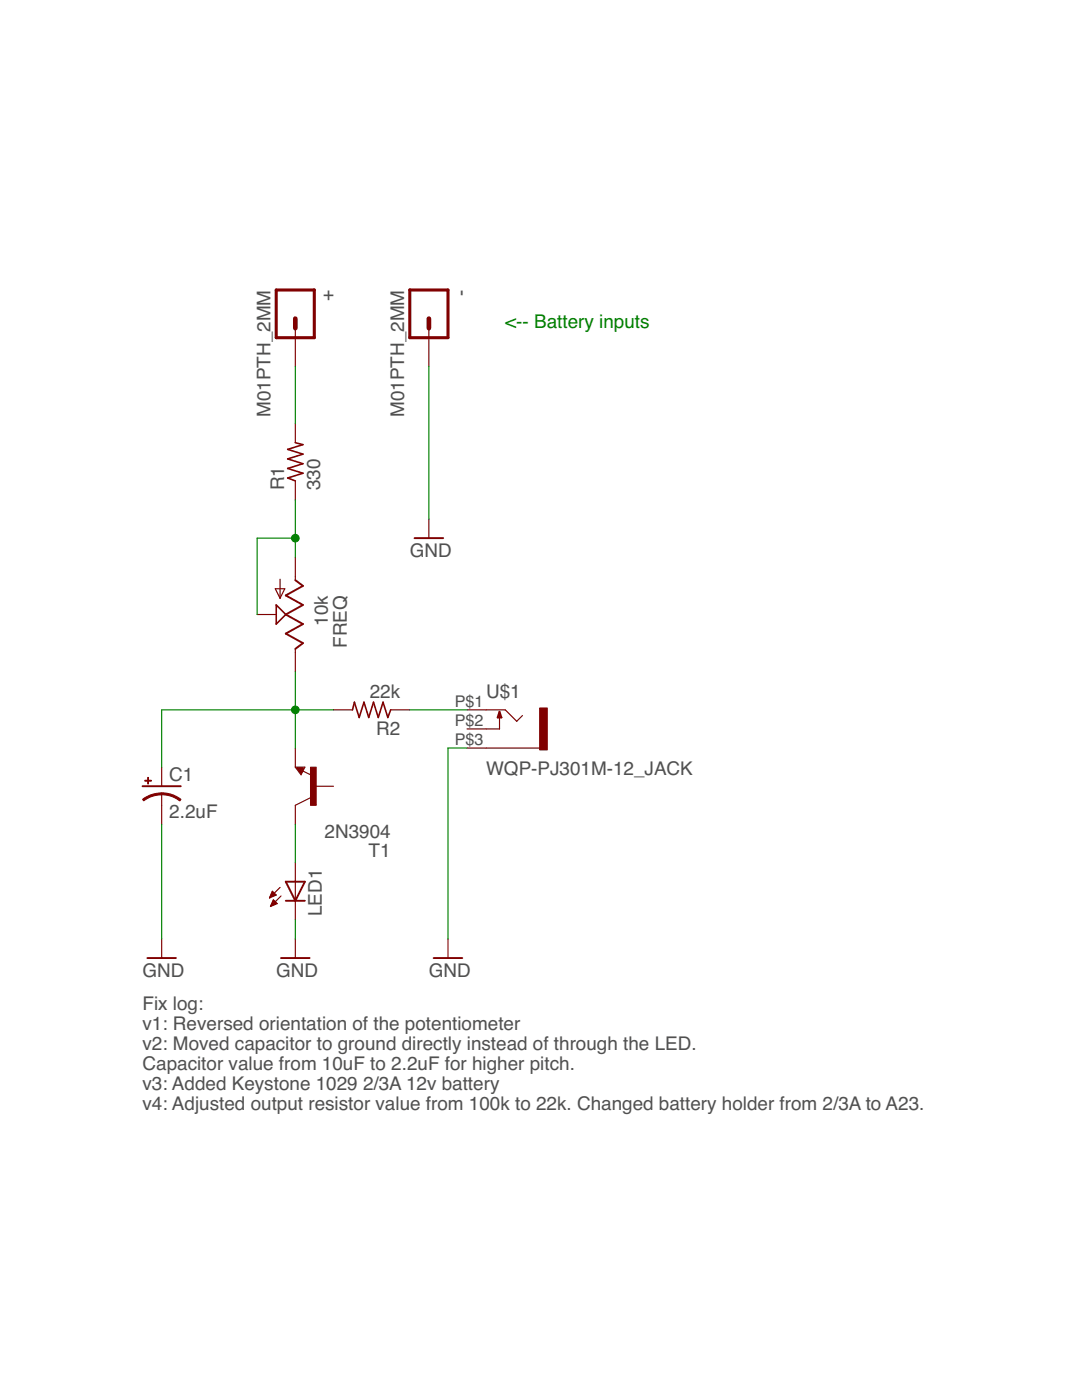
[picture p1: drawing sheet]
<svg xmlns="http://www.w3.org/2000/svg" width="216mm" height="279mm" viewBox="0 0 216 279" stroke-linecap="round" stroke-linejoin="round" font-family="sans-serif">
<g fill="none" stroke="#800000" stroke-width=".23">
<path d="M58.9 65.5v7.6M85.6 65.5v7.6M58.9 84.5v3.8M58.9 96v3.8M54.9 117.5h1.9l-.9 1.9zM55.9 115.6v3.8M58.9 111.2v4.6M85.6 103.6v3.8M51.3 122.6h3.8M58.9 129.5v4.6M32.3 153.1v3.8M32.3 158.4v6.1"/>
<path d="M58.9 149.3v3.8M58.9 153.1h1.9l-.7 1.5zM60.4 153.9l1.9 .9M62 159.2l-3.1 1.5v3.8M62.7 156.9h3.8M66.5 141.7h3.8M78 141.7h3.8M93.2 141.7h7.6l2.3 2.3 1.1-1.2M93.2 149.3h14.5M99.7 142v3.5h-6.5M53.8 179.1h.2M53.9 178.9h.5"/>
<path d="M54 178.7h.9M54.1 178.5h.9M54.1 178.3h.7M54.2 178.1h.4M54.3 177.9h.1M54.4 177.9l.7 .7-1.3 .6zM54.4 179.9h.5M54.5 179.7h.2M54.5 179.6l.8 .7-1.3 .6zM55.9 177.1l-2.1 2.1M56.1 178.8l-2.1 2.1M58.9 172.1v11.5"/>
<path d="M32.3 187.4v3.8M54 180.9h.1M54.1 180.7h.4M54.1 180.5h.9M54.2 180.3h1M54.3 180.1h.8M58.9 187.4v3.8M89.4 187.4v3.8"/>
</g>
<path d="M58.9 115.8l1.6 1.1-3.5 1.9 3.5 1.9-3.5 1.9 3.5 1.9-3.5 1.9 3.5 2-1.6 1.1M82.7 107.4h5.7M28.4 156.9h7.7M60.5 153.3h-1.2l.8 .9 .4-.7h-.6l.2 .4M99.7 142l.4 1.2h-.8zM57 176h3.8l-1.9 3.8zM57 179.8h3.8M29.4 191.2h5.7M56.1 191.2h5.7M86.5 191.2h5.7" fill="none" stroke="#800000" stroke-width=".38"/>
<g fill="#800000" stroke="#800000" stroke-width=".2">
<path d="M107.7 141.3h1.5v8.4h-1.5z"/>
<path d="M28.9 155.7h1.3v.2h-1.3z"/>
<path d="M29.5 155.2h.1v1.3h-.1z"/>
<path d="M62 153.1h1.1v7.6h-1.1z"/>
</g>
<path d="M58.9 88.3l1.6 .4-3.1 1 3.1 .9-3.1 1 3.1 .9-3.1 1 3.1 .9-3.1 1 1.5 .6M55.1 120.7l1.9 1.9-1.9 1.9zM70.3 141.7l.4-1.6 1 3.1 .9-3.1 1 3.1 .9-3.1 1 3.1 .9-3.1 1 3.1 .6-1.5" fill="none" stroke="#800000" stroke-width=".32"/>
<g fill="#800000" stroke="#800000" stroke-width=".2">
<path d="M32.3 158.2l1 .1a6.1 6.1 0 0 1 2.8 1.2l-.2 .4-1.7-1-1.9-.3z" fill-rule="evenodd"/>
<path d="M28.4 159.5l.3-.2a6.5 6.5 0 0 1 3.6-1.1v.4l-1.9 .3-1.7 .9z" fill-rule="evenodd"/>
</g>
<path d="M55.1 57.9h7.6v9.5h-7.6zM81.8 57.9h7.6v9.5h-7.6z" fill="none" stroke="#800000" stroke-width=".61"/>
<path d="M58.9 63.6v1.9M85.6 63.6v1.9" fill="none" stroke="#800000" stroke-width=".93"/>
<path d="M58.9 73.1v11.4M85.6 73.1v30.5M58.9 99.8v11.4M58.9 107.4h-7.6v15.2M58.9 134.1v15.2M66.5 141.7h-34.2v11.4M81.8 141.7h11.4M93.2 149.3h-3.8v38.1M32.3 164.5v22.9M58.9 164.5v7.6M58.9 183.6v3.8" fill="none" stroke="#008000" stroke-width=".23"/>
<g fill="#008000" stroke="#008000" stroke-width=".2">
<circle cx="58.9" cy="141.7" r=".76"/>
<circle cx="58.9" cy="107.4" r=".76"/>
</g>
<g font-size="3.8" fill="#505050">
<text x="93.2" y="59.1" transform="rotate(-90 93.2 59.1)">-</text>
<text x="66.5" y="60.1" transform="rotate(-90 66.5 60.1)">+</text>
<text x="54" y="83.2" transform="rotate(-90 54 83.2)">M01PTH_2MM</text>
<text x="80.6" y="83.2" transform="rotate(-90 80.6 83.2)">M01PTH_2MM</text>
<text x="56.7" y="97.9" transform="rotate(-90 56.7 97.9)">R1</text>
<text x="63.9" y="97.9" transform="rotate(-90 63.9 97.9)">330</text>
<text x="81.8" y="111.2">GND</text>
<text x="65.4" y="124.9" transform="rotate(-90 65.4 124.9)">10k</text>
<text x="69.2" y="129.3" transform="rotate(-90 69.2 129.3)">FREQ</text>
<text x="73.8" y="139.4">22k</text>
<text x="97" y="139.4">U$1</text>
<text x="75" y="146.6">R2</text>
<text x="33.8" y="156">C1</text>
<text x="97" y="154.6">WQP-PJ301M-12_JACK</text>
<text x="33.8" y="163.2">2.2uF</text>
<text x="64.8" y="167.2">2N3904</text>
<text x="73.6" y="171">T1</text>
<text x="64.3" y="182.8" transform="rotate(-90 64.3 182.8)">LED1</text>
<text x="28.4" y="195">GND</text>
<text x="55.1" y="195">GND</text>
<text x="85.6" y="195">GND</text>
<text x="28.4" y="201.5">Fix log:</text>
<text x="28.4" y="205.5">v1: Reversed orientation of the potentiometer</text>
<text x="28.4" y="209.5">v2: Moved capacitor to ground directly instead of through the LED.</text>
<text x="28.4" y="213.5">Capacitor value from 10uF to 2.2uF for higher pitch.</text>
<text x="28.4" y="217.5">v3: Added Keystone 1029</text>
<text x="28.4" y="221.5">v4: Adjusted output resistor value from 100k to 22k. Changed battery holder from 2/3A to A23.</text>
<text x="72.4" y="217.5">2/3A 12v battery</text>
</g>
<text font-size="3.8" fill="#008000" x="100.8" y="65.5">&lt;-- Battery inputs</text>
<g font-size="3.2" fill="#505050">
<text x="90.8" y="141.1">P$1</text>
<text x="90.8" y="148.8">P$3</text>
<text x="90.8" y="145">P$2</text>
</g>
</svg>
